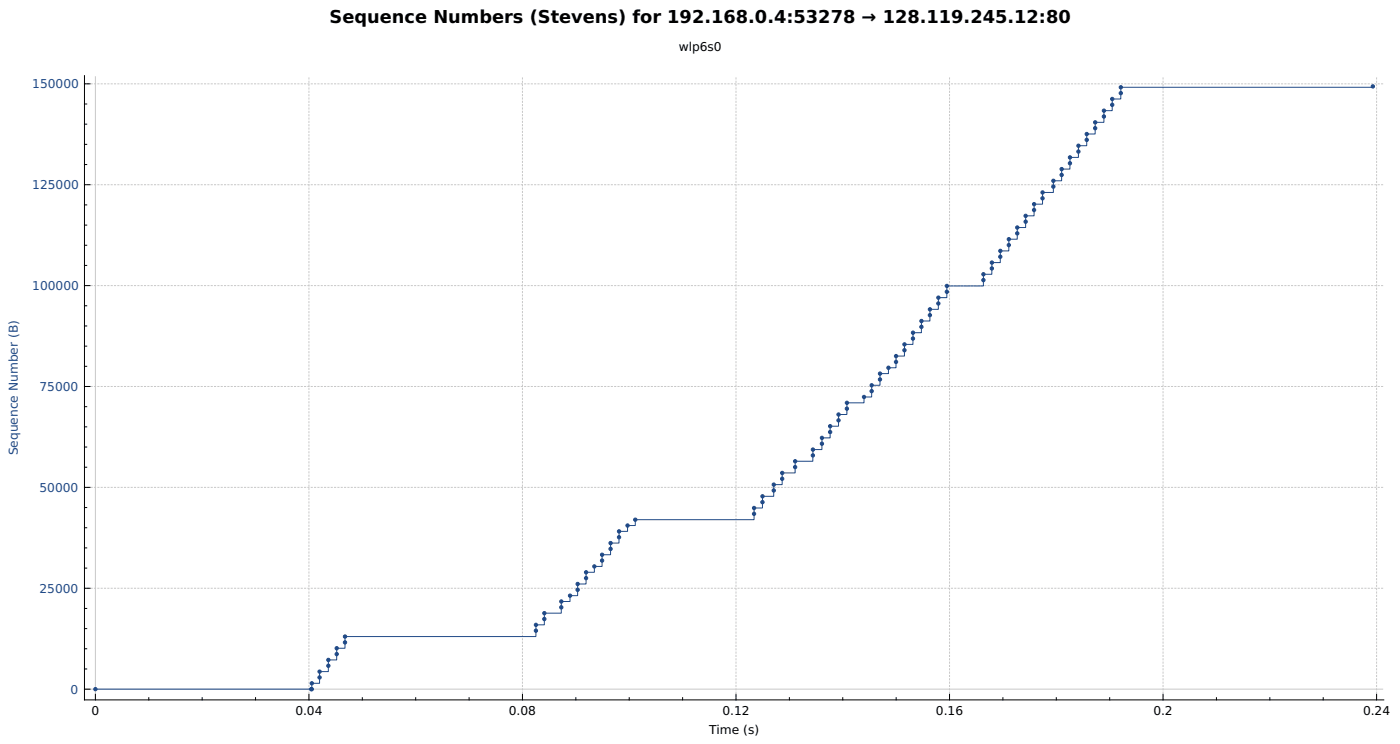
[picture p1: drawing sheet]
<svg xmlns="http://www.w3.org/2000/svg" width="444mm" height="236mm" viewBox="0 0 444 236" stroke-linecap="round" stroke-linejoin="round" font-family="sans-serif">
<path d="M30.3 24.4v197.6M26.8 218.6h412.2" fill="none" stroke="#c8c8c8" stroke-width=".32"/>
<path d="M26.8 26.6h412.2M26.8 58.6h412.2M26.8 90.6h412.2M26.8 122.6h412.2M26.8 154.6h412.2M26.8 186.6h412.2M98.1 222v-197.6M165.9 222v-197.6M233.7 222v-197.6M301.5 222v-197.6M369.3 222v-197.6M437.1 222v-197.6" fill="none" stroke="#c8c8c8" stroke-width=".32" stroke-dasharray=".4 .7"/>
<path d="M435.9 27.4v.3h-80v3.7h-2.8v3.7h-2.6v3.7h-2.8v3.7h-2.7v3.7h-2.6v3.7h-2.7v3.7h-2.6v3.7h-2.7v3.8h-3.4v3.7h-2.7v3.7h-2.7v3.7h-2.6v3.7h-2.7v3.7h-2.7v3.7h-2.7v3.7h-2.7v3.7h-11.6v3.7h-2.7v3.7h-2.6l-.1 3.7h-2.6l-.1 3.7h-2.6v3.7h-2.7v3.8h-2.7v3.7h-2.4v1.8h-2.7v3.7h-2.6v3.7h-2.5v1.9h-5.4v3.7h-2.7v3.7h-2.6v3.7h-2.6v3.7h-2.9v3.7h-5.6v3.7h-4.1l-.1 3.7h-2.6v3.7h-3.6v3.7h-2.7v3.8h-37.7v1.8h-2.5v1.9h-2.6l-.1 3.7h-2.6v3.7h-2.7v3.7h-2.5v1.8h-2.6v3.7h-2.7v3.8h-2.4v1.8h-2.8v3.7h-5.4v3.7h-2.6v3.7h-60.7v3.7h-2.6v3.7h-2.6v3.7h-2.8v3.8h-2.5v1.8h-68.7" fill="none" stroke="#204a87" stroke-width=".32"/>
<g fill="#204a87" stroke="#204a87" stroke-width=".32">
<circle cx="30.3" cy="218.6" r=".53"/>
<circle cx="98.8" cy="218.6" r=".53"/>
<circle cx="99" cy="218.6" r=".53"/>
<circle cx="99" cy="216.8" r=".53"/>
<circle cx="101.5" cy="214.9" r=".53"/>
<circle cx="101.5" cy="213" r=".53"/>
<circle cx="104.3" cy="211.2" r=".53"/>
<circle cx="104.3" cy="209.3" r=".53"/>
<circle cx="106.9" cy="207.5" r=".53"/>
<circle cx="106.9" cy="205.6" r=".53"/>
<circle cx="109.5" cy="203.8" r=".53"/>
<circle cx="109.5" cy="201.9" r=".53"/>
<circle cx="170.2" cy="200.1" r=".53"/>
<circle cx="170.2" cy="198.2" r=".53"/>
<circle cx="172.8" cy="196.4" r=".53"/>
<circle cx="172.8" cy="194.5" r=".53"/>
<circle cx="178.2" cy="192.7" r=".53"/>
<circle cx="178.2" cy="190.8" r=".53"/>
<circle cx="181" cy="189" r=".53"/>
<circle cx="183.4" cy="187.1" r=".53"/>
<circle cx="183.4" cy="185.2" r=".53"/>
<circle cx="186.1" cy="183.4" r=".53"/>
<circle cx="186.1" cy="181.5" r=".53"/>
<circle cx="188.7" cy="179.7" r=".53"/>
<circle cx="191.2" cy="177.8" r=".53"/>
<circle cx="191.2" cy="176" r=".53"/>
<circle cx="193.9" cy="174.1" r=".53"/>
<circle cx="193.9" cy="172.3" r=".53"/>
<circle cx="196.5" cy="170.4" r=".53"/>
<circle cx="196.6" cy="168.6" r=".53"/>
<circle cx="199.2" cy="166.7" r=".53"/>
<circle cx="201.7" cy="164.9" r=".53"/>
<circle cx="239.4" cy="163" r=".53"/>
<circle cx="239.4" cy="161.1" r=".53"/>
<circle cx="242.1" cy="159.3" r=".53"/>
<circle cx="242.1" cy="157.4" r=".53"/>
<circle cx="245.7" cy="155.6" r=".53"/>
<circle cx="245.7" cy="153.7" r=".53"/>
<circle cx="248.3" cy="151.9" r=".53"/>
<circle cx="248.4" cy="150" r=".53"/>
<circle cx="252.5" cy="148.2" r=".53"/>
<circle cx="252.5" cy="146.3" r=".53"/>
<circle cx="258.1" cy="144.5" r=".53"/>
<circle cx="258.1" cy="142.6" r=".53"/>
<circle cx="261" cy="140.8" r=".53"/>
<circle cx="261" cy="138.9" r=".53"/>
<circle cx="263.6" cy="137" r=".53"/>
<circle cx="263.6" cy="135.2" r=".53"/>
<circle cx="266.2" cy="133.3" r=".53"/>
<circle cx="266.2" cy="131.5" r=".53"/>
<circle cx="268.9" cy="129.6" r=".53"/>
<circle cx="268.9" cy="127.8" r=".53"/>
<circle cx="274.3" cy="125.9" r=".53"/>
<circle cx="276.8" cy="124.1" r=".53"/>
<circle cx="276.8" cy="122.2" r=".53"/>
<circle cx="279.4" cy="120.4" r=".53"/>
<circle cx="279.4" cy="118.5" r=".53"/>
<circle cx="282.1" cy="116.7" r=".53"/>
<circle cx="284.5" cy="114.8" r=".53"/>
<circle cx="284.5" cy="113" r=".53"/>
<circle cx="287.2" cy="111.1" r=".53"/>
<circle cx="287.2" cy="109.2" r=".53"/>
<circle cx="289.9" cy="107.4" r=".53"/>
<circle cx="289.9" cy="105.5" r=".53"/>
<circle cx="292.5" cy="103.7" r=".53"/>
<circle cx="292.6" cy="101.8" r=".53"/>
<circle cx="295.2" cy="100" r=".53"/>
<circle cx="295.3" cy="98.1" r=".53"/>
<circle cx="297.9" cy="96.3" r=".53"/>
<circle cx="297.9" cy="94.4" r=".53"/>
<circle cx="300.6" cy="92.6" r=".53"/>
<circle cx="300.6" cy="90.7" r=".53"/>
<circle cx="312.2" cy="88.9" r=".53"/>
<circle cx="312.2" cy="87" r=".53"/>
<circle cx="314.9" cy="85.1" r=".53"/>
<circle cx="314.9" cy="83.3" r=".53"/>
<circle cx="317.6" cy="81.4" r=".53"/>
<circle cx="317.6" cy="79.6" r=".53"/>
<circle cx="320.3" cy="77.7" r=".53"/>
<circle cx="320.3" cy="75.9" r=".53"/>
<circle cx="323" cy="74" r=".53"/>
<circle cx="323" cy="72.2" r=".53"/>
<circle cx="325.6" cy="70.3" r=".53"/>
<circle cx="325.6" cy="68.5" r=".53"/>
<circle cx="328.3" cy="66.6" r=".53"/>
<circle cx="328.3" cy="64.8" r=".53"/>
<circle cx="331" cy="62.9" r=".53"/>
<circle cx="331" cy="61.1" r=".53"/>
<circle cx="334.4" cy="59.2" r=".53"/>
<circle cx="334.4" cy="57.3" r=".53"/>
<circle cx="337.1" cy="55.5" r=".53"/>
<circle cx="337.1" cy="53.6" r=".53"/>
<circle cx="339.7" cy="51.8" r=".53"/>
<circle cx="339.7" cy="49.9" r=".53"/>
<circle cx="342.4" cy="48.1" r=".53"/>
<circle cx="342.4" cy="46.2" r=".53"/>
<circle cx="345" cy="44.4" r=".53"/>
<circle cx="345" cy="42.5" r=".53"/>
<circle cx="347.7" cy="40.7" r=".53"/>
<circle cx="347.7" cy="38.8" r=".53"/>
<circle cx="350.5" cy="37" r=".53"/>
<circle cx="350.5" cy="35.1" r=".53"/>
<circle cx="353.1" cy="33.2" r=".53"/>
<circle cx="353.1" cy="31.4" r=".53"/>
<circle cx="355.9" cy="29.5" r=".53"/>
<circle cx="355.9" cy="27.7" r=".53"/>
<circle cx="435.9" cy="27.4" r=".53"/>
</g>
<g fill="none" stroke="#000" stroke-width=".32">
<path d="M26.8 24v198h412.5M26.8 26.6h1.8M26.8 39.4h.7M26.8 33h.7M26.8 58.6h1.8M26.8 52.2h.7M26.8 45.8h.7M26.8 77.8h.7M26.8 71.4h.7M26.8 65h.7M26.8 90.6h1.8M26.8 97h.7"/>
<path d="M26.8 84.2h.7M26.8 116.2h.7M26.8 109.8h.7M26.8 103.4h.7M26.8 122.6h1.8M26.8 135.4h.7M26.8 129h.7M26.8 154.6h1.8M26.8 148.2h.7M26.8 141.8h.7M26.8 173.8h.7M26.8 167.4h.7"/>
<path d="M26.8 161h.7M26.8 186.6h1.8M26.8 199.4h.7M26.8 193h.7M26.8 180.2h.7M26.8 218.6h1.8M26.8 212.2h.7M26.8 205.8h.7M30.3 220.3v1.7M47.2 221.3v.7M64.2 221.3v.7M81.1 221.3v.7"/>
<path d="M98.1 220.3v1.7M115 221.3v.7M132 221.3v.7M148.9 221.3v.7M165.9 220.3v1.7M182.8 221.3v.7M199.8 221.3v.7M216.7 221.3v.7M233.7 220.3v1.7M250.6 221.3v.7M267.6 221.3v.7M284.5 221.3v.7"/>
<path d="M301.5 220.3v1.7M318.4 221.3v.7M335.4 221.3v.7M352.3 221.3v.7M369.3 220.3v1.7M386.2 221.3v.7M403.2 221.3v.7M420.1 221.3v.7M437.1 220.3v1.7"/>
</g>
<text font-size="5.6" x="104.7" y="7.2">Sequence Numbers (Stevens) for 192.168.0.4:53278 → 128.119.245.12:80</text>
<g font-size="3.9">
<text x="215.5" y="16.2">wlp6s0</text>
<text x="29.1" y="227">0</text>
<text x="93.8" y="227">0.04</text>
<text x="161.6" y="227">0.08</text>
<text x="229.4" y="227">0.12</text>
<text x="297.2" y="227">0.16</text>
<text x="366.2" y="227">0.2</text>
<text x="432.8" y="227">0.24</text>
<text x="225.1" y="233">Time (s)</text>
</g>
<g font-size="3.9" fill="#204a87">
<text x="10.3" y="28">150000</text>
<text x="10.3" y="60">125000</text>
<text x="10.3" y="92">100000</text>
<text x="12.5" y="124">75000</text>
<text x="5.6" y="144.4" transform="rotate(-90 5.6 144.4)">Sequence Number (B)</text>
<text x="12.5" y="156">50000</text>
<text x="12.5" y="188">25000</text>
<text x="22.4" y="220">0</text>
</g>
</svg>
